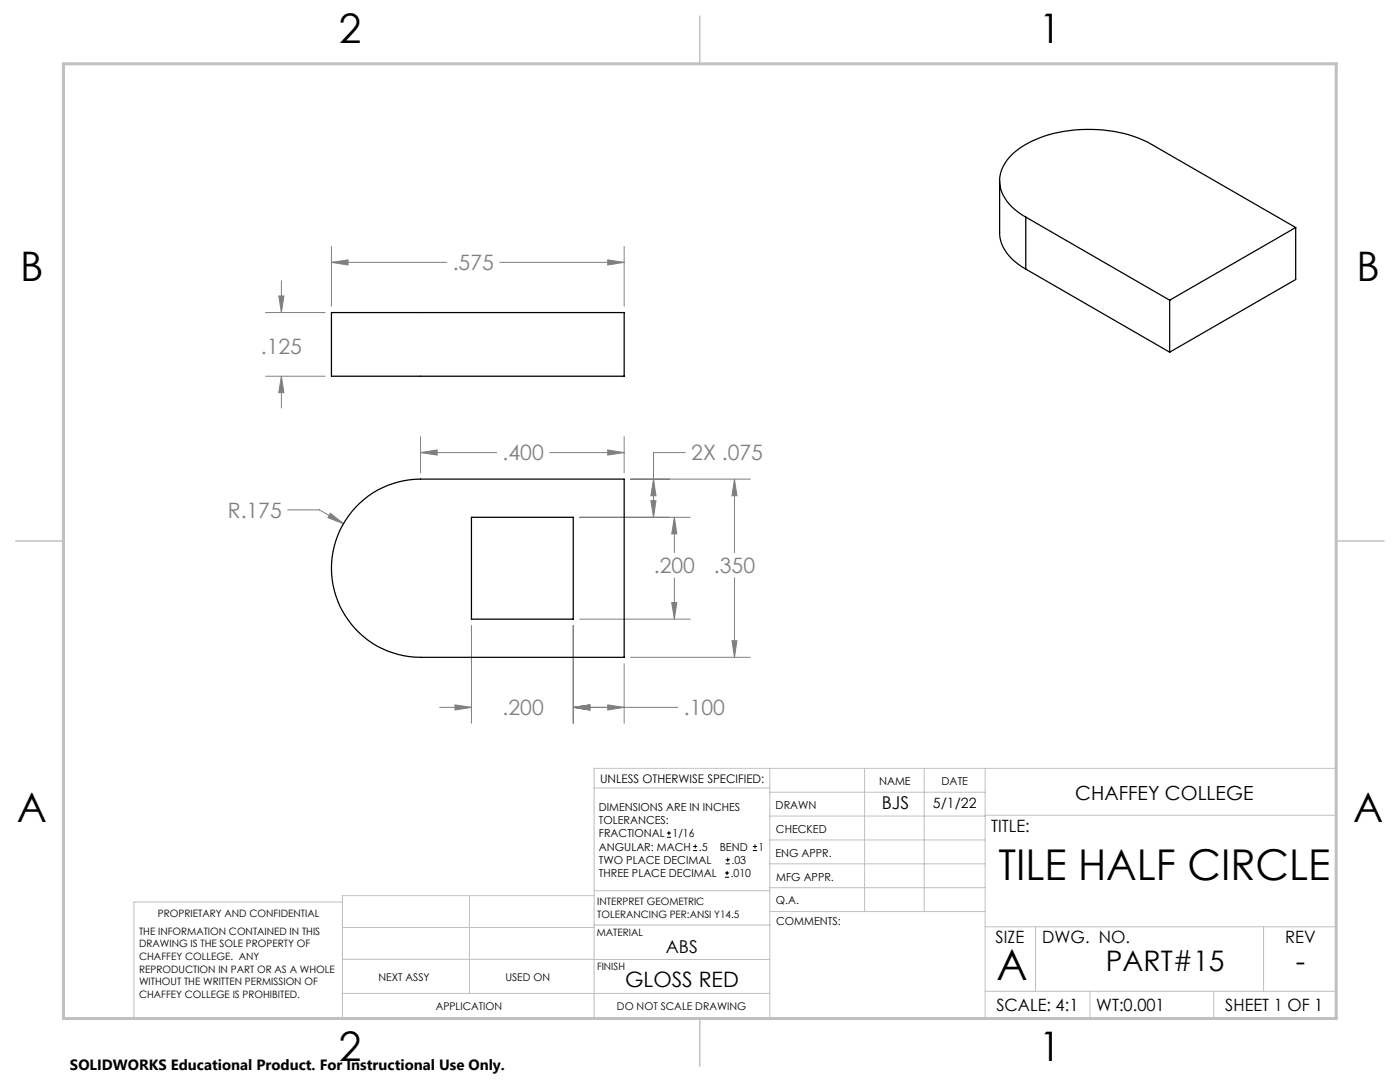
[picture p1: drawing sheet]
<svg xmlns="http://www.w3.org/2000/svg" width="279mm" height="216mm" viewBox="0 0 279 216" stroke-linecap="round" stroke-linejoin="round" font-family="sans-serif">
<g fill="none" stroke="#000" stroke-width=".2">
<path d="M133.1 167.1h.8M133.1 166.2h.8M133.5 165.8v.9M138.3 169.7h.8M138.3 168.9h.8M138.7 168.5v.8M144.7 175h.8M144.7 174.2h.8M144.8 172.4h.9M144.8 171.6h.9M145.1 173.8v.8M145.2 171.1v.9"/>
<path d="M150.2 169.7h.9M150.2 168.9h.9M150.7 168.5v.8"/>
</g>
<g fill="none" stroke="#808080" stroke-width=".2">
<path d="M55.6 59.1h1.1l-.5 3.3zM56.2 56v6.4M66.1 49.2v11.9M66.1 52.4h23M66.1 52.4l3.4-.5v1zM99.7 52.4h24.9M121.3 51.9l3.3 .5-3.3 .5zM124.6 49.2v11.9M53 62.4h11.9M53 75.1h11.9M56.2 75.1v6.3M56.2 75.1l.5 3.3h-1.1z"/>
<path d="M83.9 90.3l3.3-.5v1zM83.9 90.3h15.2M83.9 87.1v7.2M109.7 90.3h14.9M121.3 89.8l3.3 .5-3.3 .5zM124.6 87.1v7.2M125.8 95.6h24M129.9 99.9h1l-.5 3.3zM130.4 95.6l.5 3.3h-1zM136.8 90.3h-6.4v12.9M146.6 95.6l.5 3.3h-1zM146.6 95.6v14.7"/>
<path d="M57.4 101.7h6.3l4.8 2.8M65.9 102.4l2.6 2.1-3.1-1.2zM115.7 103.2h22.1M134.6 103.2l.5 3.3h-1zM134.6 103.2v7.1M134.6 115.3v8.2M146.6 115.3v15.9M94.1 124.8v19.5M114.4 124.8v19.5M115.7 123.5h22.1M124.6 132.4v11.9M125.8 131.2h24"/>
<path d="M134.1 120.2h1l-.5 3.3zM146.1 127.8h1l-.5 3.4zM87.7 141.1h6.4M90.8 140.7l3.3 .4-3.3 .6zM114.4 141.1h20.9M114.4 141.1l3.3-.4v1zM121.3 140.7l3.3 .4-3.3 .6z"/>
</g>
<g fill="none" stroke="#c0c0c0" stroke-width=".2">
<path d="M118.6 157.2h35M153.6 153.3v49.9M153.6 158.1h43M172.5 153.3v28.6M184.4 153.3v28.6M196.6 153.3v49.9M68.3 180h-41.6v23.2h240v-49.9h-148.1v49.9M93.7 178.7v19.5M118.6 178.7h-50.3v24.5M118.6 177.7h35M153.6 162.8h43M153.6 177.1h43"/>
<path d="M153.6 167.6h43M153.6 172.4h43M196.6 162.7h70.1M68.3 198.2h85.3M68.3 191.4l85.3 .1M68.3 185.1h50.3M118.6 184.6h35M153.6 181.9h43M196.6 184.9h70.1M196.6 197.8h70.1M206.7 184.9v12.9M217.5 197.8v5.4"/>
<path d="M242.2 197.8v5.4M252.2 184.9v12.9"/>
</g>
<path d="M139.7 3.2v9.5M3.1 107.9h9.6M266.7 107.9h9.5M139.7 203.2v9.6" fill="none" stroke="#c0c0c0" stroke-width=".3"/>
<path d="M12.7 12.7h254v190.5h-254z" fill="none" stroke="#c0c0c0" stroke-width=".6"/>
<path d="M55.6 59.1h1.1l-.5 3.3zM56.2 75.1l.5 3.3h-1.1zM121.3 51.9l3.3 .5-3.3 .5zM66.1 52.4l3.4-.5v1zM65.9 102.4l-.5 .9 3.1 1.2zM134.1 120.2h1l-.5 3.3zM134.6 103.2l.5 3.3h-1zM90.8 140.7l3.3 .4-3.3 .6zM114.4 141.1l3.3-.4v1zM129.9 99.9h1l-.5 3.3zM130.4 95.6l.5 3.3h-1zM114.4 141.1l3.3-.4v1zM121.3 140.7l3.3 .4-3.3 .6zM83.9 90.3l3.3-.5v1zM121.3 89.8l3.3 .5-3.3 .5zM146.6 95.6l.5 3.3h-1zM146.1 127.8h1l-.5 3.4z" fill="#808080"/>
<path d="M199.5 36.1v10.3a8.5 8.5 0 0 0 4.4 6.8l.8 .5M204.7 43.3a9 9 0 0 1-5.2-6.9 8.4 8.4 0 0 1 4.4-7.1 27 27 0 0 1 19.4-2.9l3 .8 2.7 1.2 29.6 17M204.7 43.3l28.7 16.6M204.7 53.7l28.7 16.6M204.7 43.3v10.4M233.4 59.9v10.4M258.6 45.4l-25.2 14.5M258.6 45.4v10.4l-25.2 14.5M66.1 62.4h58.5v12.7h-58.5zM71 101.2a17.8 17.8 0 0 1 12.9-5.6h40.7v35.6h-40.7a17.8 17.8 0 0 1-16.3-10.8 17.8 17.8 0 0 1 3.4-19.2zM94.1 103.2h20.3v20.3h-20.3z" fill="none" stroke="#000" stroke-width=".25"/>
<g font-size="8.5">
<text x="199.3" y="175.6">TILE HALF CIRCLE</text>
<text x="198.9" y="195.5">A</text>
</g>
<g font-size="8.1">
<text x="67.6" y="8.5">2</text>
<text x="207.3" y="8.5">1</text>
<text x="4" y="56.2">B</text>
<text x="270.7" y="56.2">B</text>
<text x="3.3" y="164.1">A</text>
<text x="270" y="164.1">A</text>
<text x="67.6" y="211.7">2</text>
<text x="207.3" y="211.7">1</text>
</g>
<g font-size="5.6">
<text x="220.7" y="193.8">PART#15</text>
<text x="258.6" y="193.8">-</text>
</g>
<g font-size="4.2" fill="#808080">
<text x="90.4" y="53.9">.575</text>
<text x="52.1" y="70.7">.125</text>
<text x="100.3" y="91.9">.400</text>
<text x="138" y="91.9">2X .075</text>
<text x="45.5" y="103.3">R.175</text>
<text x="130.5" y="114.4">.200</text>
<text x="142.5" y="114.4">.350</text>
<text x="100.3" y="142.7">.200</text>
<text x="136.5" y="142.7">.100</text>
</g>
<text font-size="4.2" x="124.7" y="196.8">GLOSS RED</text>
<text font-size="3.9" x="214.6" y="159.6">CHAFFEY COLLEGE</text>
<g font-size="3.5">
<text x="176" y="161.3">BJS</text>
<text x="132.9" y="190.1">ABS</text>
</g>
<g font-size="3.4">
<text x="197.8" y="166">TITLE:</text>
<text x="198.7" y="188.1">SIZE</text>
<text x="208" y="188.1">DWG. NO.</text>
<text x="256.5" y="188.2">REV</text>
<text x="198.8" y="201.7">SCALE: 4:1</text>
<text x="218.8" y="201.7">WT:0.001</text>
<text x="244.5" y="201.7">SHEET 1 OF 1</text>
</g>
<text font-size="3" x="14" y="213.5">SOLIDWORKS Educational Product. For Instructional Use Only.</text>
<text font-size="2.8" x="186.2" y="161.3">5/1/22</text>
<text font-size="2.4" x="119.8" y="156.2">UNLESS OTHERWISE SPECIFIED:</text>
<g font-size="2.2">
<text x="119.5" y="161.8">DIMENSIONS ARE IN INCHES</text>
<text x="154.8" y="161.4">DRAWN</text>
<text x="175.4" y="156.6">NAME</text>
<text x="187.9" y="156.7">DATE</text>
<text x="119.5" y="164.4">TOLERANCES:</text>
<text x="119.5" y="167.1">FRACTIONAL</text>
<text x="134.2" y="167.1">1/16</text>
<text x="154.9" y="166.3">CHECKED</text>
<text x="119.5" y="172.4">TWO PLACE DECIMAL</text>
<text x="119.5" y="169.7">ANGULAR: MACH</text>
<text x="139.5" y="169.7">.5</text>
<text x="143.6" y="169.7">BEND</text>
<text x="146" y="172.4">.03</text>
<text x="151.4" y="169.7">1</text>
<text x="154.8" y="170.9">ENG APPR.</text>
<text x="119.5" y="175">THREE PLACE DECIMAL</text>
<text x="145.8" y="175">.010</text>
<text x="154.9" y="175.7">MFG APPR.</text>
<text x="154.9" y="180.4">Q.A.</text>
<text x="154.9" y="184.6">COMMENTS:</text>
</g>
<g font-size="2.1">
<text x="75.5" y="195.7">NEXT ASSY</text>
<text x="100.9" y="195.7">USED ON</text>
<text x="86.9" y="201.5">APPLICATION</text>
<text x="123.1" y="201.6">DO NOT SCALE DRAWING</text>
</g>
<g font-size="2">
<text x="31.5" y="182.9">PROPRIETARY AND CONFIDENTIAL</text>
<text x="119.2" y="180.6">INTERPRET GEOMETRIC</text>
<text x="119.2" y="183.1">TOLERANCING PER:ANSI Y14.5</text>
<text x="27.8" y="186.5">THE INFORMATION CONTAINED IN THIS</text>
<text x="27.8" y="189">DRAWING IS THE SOLE PROPERTY OF</text>
<text x="27.8" y="191.6">CHAFFEY COLLEGE. ANY</text>
<text x="119.1" y="186.7">MATERIAL</text>
<text x="27.8" y="194.1">REPRODUCTION IN PART OR AS A WHOLE</text>
<text x="27.8" y="196.6">WITHOUT THE WRITTEN PERMISSION OF</text>
<text x="119.1" y="193.5">FINISH</text>
<text x="27.8" y="199.1">CHAFFEY COLLEGE IS PROHIBITED.</text>
</g>
</svg>
